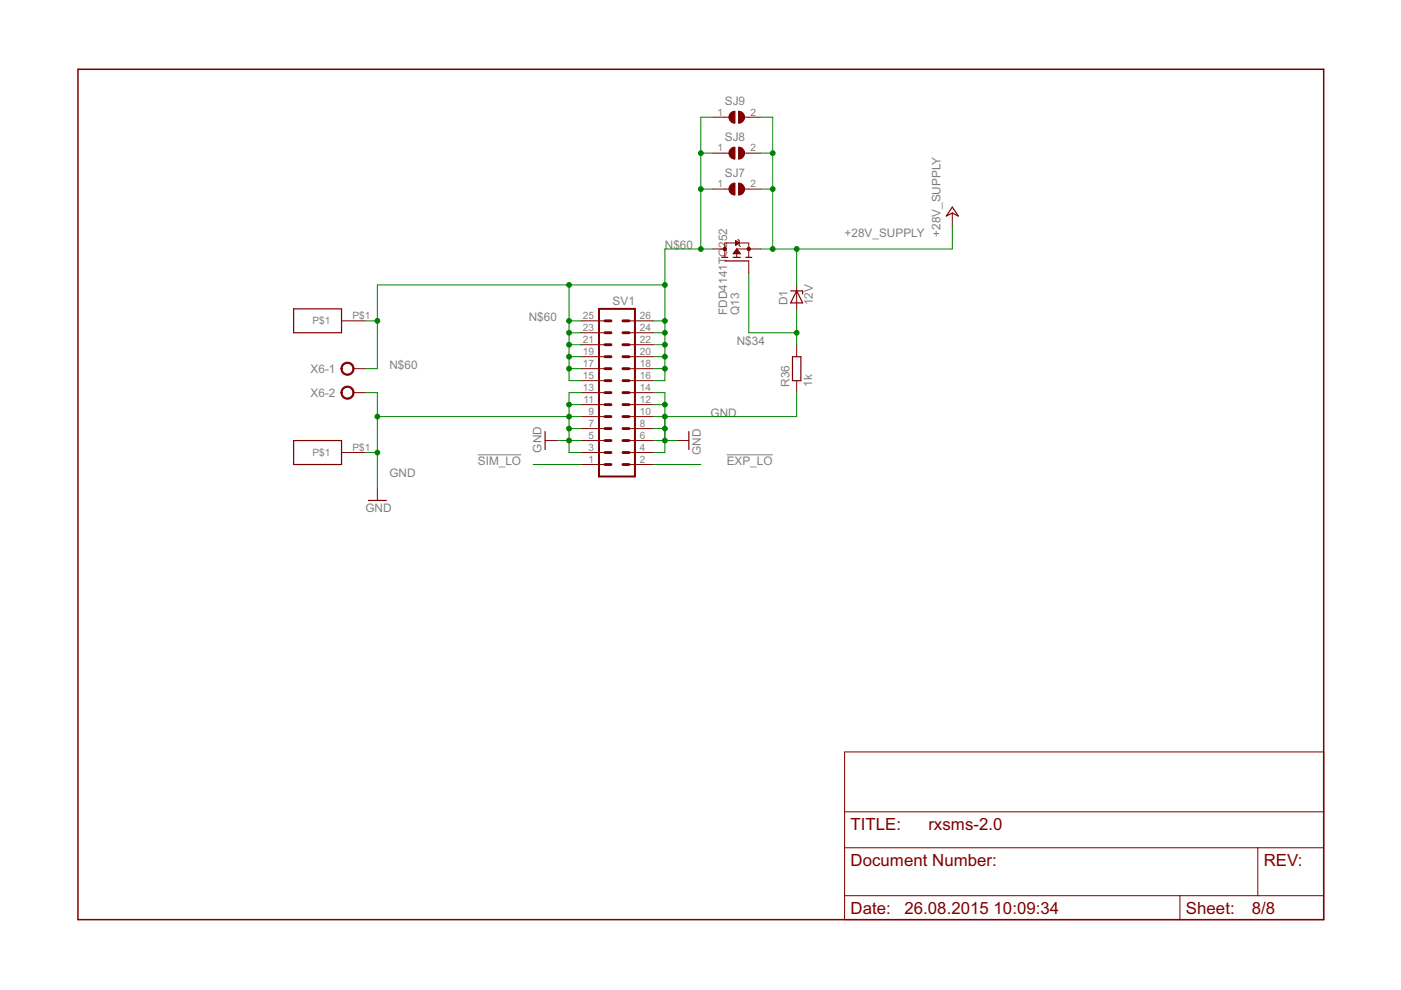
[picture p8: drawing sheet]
<svg xmlns="http://www.w3.org/2000/svg" width="297mm" height="210mm" viewBox="0 0 297 210" stroke-linecap="round" stroke-linejoin="round" font-family="sans-serif">
<path d="M101.3 96.4h9.2M154.1 96.4h9.7" fill="none" stroke="#808080" stroke-width=".21"/>
<path d="M127 65.5h7.6v35.5h-7.6z" fill="none" stroke="#800000" stroke-width=".42"/>
<g fill="none" stroke="#800000" stroke-width=".61">
<path d="M128.3 78.2h1.2M128.3 75.6h1.2M128.3 73.1h1.2M128.3 70.5h1.2M128.3 68h1.2M132.1 78.2h1.2M132.1 75.6h1.2M132.1 73.1h1.2M132.1 70.5h1.2M132.1 68h1.2M128.3 88.3h1.2M128.3 90.9h1.2"/>
<path d="M128.3 93.4h1.2M128.3 95.9h1.2M128.3 98.5h1.2M128.3 85.8h1.2M128.3 83.2h1.2M128.3 80.7h1.2M132.1 88.3h1.2M132.1 90.9h1.2M132.1 93.4h1.2M132.1 95.9h1.2M132.1 98.5h1.2M132.1 85.8h1.2"/>
<path d="M132.1 83.2h1.2M132.1 80.7h1.2"/>
</g>
<g fill="none" stroke="#800000" stroke-width=".21">
<path d="M151.1 32.5h3.5M151.1 24.8h3.5M157.9 32.5h3.4M157.9 24.8h3.4M151.1 52.8h2.6M151.1 40.1h3.5M153.7 54.6v-3.1h5v3.1M155.5 53.7h1.4M155.6 53.6h1.2M155.7 53.5h1.1M155.7 53.4h1M155.9 53.3h.7"/>
<path d="M155.9 53.1h.6M156 51l.7 .5-.7 .5zM156 51.9h.1M156 51.8h.3M156 51.7h.4M156 51.6h.6M156 51.5h.6M156 51.3h.4M156 51.2h.3M156 51.1h.1M156 53h.4M156.1 52.9h.2"/>
<path d="M156.2 52.8v1.8M156.2 52.8h5.1M156.2 52.8l.8 1h-1.6zM156.5 50.8l.2 .2v1l.3 .3M157.9 40.1h3.4M158.7 55.3v2.6M201.9 45.2v2.5M72.4 68h5.1M75 78.2h2.5M123.2 78.2h5.1M123.2 75.6h5.1M123.2 73.1h5.1"/>
<path d="M123.2 70.5h5.1M123.2 68h5.1M133.3 78.2h5.1M133.3 75.6h5.1M133.3 73.1h5.1M133.3 70.5h5.1M133.3 68h5.1M168.9 60.4v5.1M168.9 73.1v2.5M72.4 95.9h5.1M75 83.2h2.5M115.6 93.4h2.5"/>
<path d="M123.2 98.5h5.1M123.2 95.9h5.1M123.2 93.4h5.1M123.2 90.9h5.1M123.2 88.3h5.1M123.2 85.8h5.1M123.2 83.2h5.1M123.2 80.7h5.1M133.3 98.5h5.1M133.3 95.9h5.1M133.3 93.4h5.1M133.3 90.9h5.1"/>
<path d="M133.3 88.3h5.1M133.3 85.8h5.1M133.3 83.2h5.1M133.3 80.7h5.1M143.5 93.4h2.5M168.9 80.7v2.5M80 103.6v2.5M179.1 159.4h101.5v35.6h-101.5zM179.1 179.7h101.5M179.1 172.1h101.5M266.7 179.7v10.2M179.1 189.9h101.5"/>
<path d="M250.2 189.9v5.1"/>
</g>
<path d="M16.5 14.7h264.1v180.3h-264.1z" fill="none" stroke="#800000" stroke-width=".32"/>
<g fill="none" stroke="#800000" stroke-width=".25">
<path d="M153 54.6h1.3M153.7 55.3h5M155.4 54.6h1.6M158.1 54.6h1.3M201.9 43.9l1.3 1.9-1.3-.6-1.3 .6zM62.3 65.5h10.1v5h-10.1zM167.6 61.7h2.6v.6M168 75.6h1.8v5.1h-1.8zM168.9 61.7l1.3 2.5h-2.6zM62.3 93.4h10.1v5.1h-10.1zM115.6 91.5v3.8M146 91.5v3.8"/>
<path d="M78.1 106.1h3.8"/>
</g>
<g fill="#800000" stroke="#800000" stroke-width=".21">
<path d="M72.6 77.2a1.4 1.4 0 0 1 2.3 .2 1.4 1.4 0 0 1-.8 2.1 1.4 1.4 0 0 1-1.8-1.3h.2a1.14 1.14 0 0 1 1.7-1 1.14 1.14 0 0 1 .2 2 1.14 1.14 0 0 1-1.8-.7l-.1-.3h-.2z" fill-rule="evenodd"/>
<path d="M72.6 82.3a1.4 1.4 0 0 1 2.3 .2 1.4 1.4 0 0 1-.8 2.1 1.4 1.4 0 0 1-1.8-1.4h.2a1.14 1.14 0 0 1 1.7-.9 1.14 1.14 0 0 1 .2 1.9 1.14 1.14 0 0 1-1.8-.7l-.1-.3h-.2z" fill-rule="evenodd"/>
<path d="M156.6 38.8a1.27 1.27 0 0 1 1.3 1.3 1.27 1.27 0 0 1-1.3 1.3z" fill-rule="evenodd"/>
<path d="M154.9 39.2l.5-.3 .4-.1v2.6a1.26 1.26 0 0 1-1.1-.8 1.26 1.26 0 0 1 .2-1.4z" fill-rule="evenodd"/>
<path d="M156.6 31.2a1.27 1.27 0 0 1 1.3 1.3 1.27 1.27 0 0 1-1.3 1.2z" fill-rule="evenodd"/>
<path d="M154.9 31.6l.5-.3 .4-.1v2.5a1.26 1.26 0 0 1-1.1-.7 1.26 1.26 0 0 1 .2-1.4z" fill-rule="evenodd"/>
<path d="M156.6 23.6a1.27 1.27 0 0 1 1.3 1.2 1.27 1.27 0 0 1-1.3 1.3z" fill-rule="evenodd"/>
<path d="M154.9 24l.5-.3 .4-.1v2.5a1.26 1.26 0 0 1-1.1-.7 1.26 1.26 0 0 1 .2-1.4z" fill-rule="evenodd"/>
<circle cx="158.7" cy="52.8" r=".36"/>
<circle cx="153.7" cy="52.8" r=".36"/>
</g>
<g fill="none" stroke="#008000" stroke-width=".21">
<path d="M148.6 32.5h2.5M151.1 24.8h-2.5v28M161.3 32.5h2.5M161.3 24.8h2.5v28M148.6 40.1h2.5M151.1 52.8h-10.1v27.9h-2.6M158.7 57.9v12.6h10.2M161.3 40.1h2.5M168.9 52.8v7.6M201.9 47.7v5.1h-40.6M77.5 68h2.5M120.6 60.4v20.3h2.6"/>
<path d="M120.6 70.5h2.6M120.6 68h2.6M120.6 73.1h2.6M120.6 75.6h2.6M120.6 78.2h2.6M138.4 70.5h2.6M138.4 68h2.6M138.4 73.1h2.6M138.4 75.6h2.6M138.4 78.2h2.6M141 60.4h-61v17.8h-2.5M168.9 65.5v7.6"/>
<path d="M77.5 83.2h2.5v20.4M77.5 95.9h2.5M80 88.3h43.2M113 98.5h10.2M118.1 93.4h5.1M120.6 90.9h2.6M120.6 85.8h2.6M123.2 83.2h-2.6v12.7h2.6M138.4 98.5h10.2M138.4 93.4h5.1M138.4 83.2h2.6v12.7h-2.6M138.4 90.9h2.6"/>
<path d="M138.4 85.8h2.6M168.9 83.2v5.1h-30.5"/>
</g>
<g fill="#008000" stroke="#008000" stroke-width=".21">
<circle cx="120.6" cy="90.9" r=".51"/>
<circle cx="120.6" cy="88.3" r=".51"/>
<circle cx="120.6" cy="85.8" r=".51"/>
<circle cx="120.6" cy="93.4" r=".51"/>
<circle cx="80" cy="95.9" r=".51"/>
<circle cx="80" cy="88.3" r=".51"/>
<circle cx="141" cy="93.4" r=".51"/>
<circle cx="141" cy="90.9" r=".51"/>
<circle cx="141" cy="88.3" r=".51"/>
<circle cx="141" cy="85.8" r=".51"/>
<circle cx="168.9" cy="70.5" r=".51"/>
<circle cx="148.6" cy="40.1" r=".51"/>
<circle cx="148.6" cy="32.5" r=".51"/>
<circle cx="148.6" cy="52.8" r=".51"/>
<circle cx="141" cy="70.5" r=".51"/>
<circle cx="141" cy="73.1" r=".51"/>
<circle cx="141" cy="75.6" r=".51"/>
<circle cx="141" cy="78.2" r=".51"/>
<circle cx="141" cy="68" r=".51"/>
<circle cx="120.6" cy="78.2" r=".51"/>
<circle cx="120.6" cy="75.6" r=".51"/>
<circle cx="120.6" cy="68" r=".51"/>
<circle cx="120.6" cy="70.5" r=".51"/>
<circle cx="120.6" cy="73.1" r=".51"/>
<circle cx="80" cy="68" r=".51"/>
<circle cx="120.6" cy="60.4" r=".51"/>
<circle cx="141" cy="60.4" r=".51"/>
<circle cx="163.8" cy="52.8" r=".51"/>
<circle cx="163.8" cy="40.1" r=".51"/>
<circle cx="163.8" cy="32.5" r=".51"/>
<circle cx="168.9" cy="52.8" r=".51"/>
</g>
<g font-size="4" fill="#800000">
<text x="180.3" y="175.9">TITLE:</text>
<text x="196.8" y="175.9">rxsms-2.0</text>
<text x="180.3" y="183.6">Document Number:</text>
<text x="267.9" y="183.6">REV:</text>
<text x="180.3" y="193.7">Date:</text>
<text x="191.8" y="193.7">26.08.2015</text>
<text x="210.7" y="193.7">10:09:34</text>
<text x="251.4" y="193.7">Sheet:</text>
<text x="265.4" y="193.7">8/8</text>
</g>
<g font-size="2.8" fill="#808080">
<text x="153.7" y="22.3">SJ9</text>
<text x="153.7" y="29.9">SJ8</text>
<text x="153.7" y="37.5">SJ7</text>
<text x="141" y="52.8">N$60</text>
<text x="154.2" y="51.2" transform="rotate(-90 154.2 51.2)">52</text>
<text x="179.1" y="50.2">+28V_SUPPLY</text>
<text x="199.4" y="50.2" transform="rotate(-90 199.4 50.2)">+28V_SUPPLY</text>
<text x="154.2" y="54.5" transform="rotate(-90 154.2 54.5)">O2</text>
<text x="129.9" y="64.7">SV1</text>
<text x="167" y="64.7" transform="rotate(-90 167 64.7)">D1</text>
<text x="172.3" y="64.7" transform="rotate(-90 172.3 64.7)">12V</text>
<text x="112.1" y="68">N$60</text>
<text x="154.2" y="66.7" transform="rotate(-90 154.2 66.7)">FDD4141T</text>
<text x="156.7" y="66.7" transform="rotate(-90 156.7 66.7)">Q13</text>
<text x="156.2" y="73.1">N$34</text>
<text x="65.8" y="79.1">X6-1</text>
<text x="82.6" y="78.2">N$60</text>
<text x="167.4" y="82" transform="rotate(-90 167.4 82)">R36</text>
<text x="172.2" y="82" transform="rotate(-90 172.2 82)">1k</text>
<text x="65.8" y="84.1">X6-2</text>
<text x="150.7" y="88.3">GND</text>
<text x="114.8" y="96" transform="rotate(-90 114.8 96)">GND</text>
<text x="82.6" y="101">GND</text>
<text x="101.3" y="98.5">SIM_LO</text>
<text x="148.6" y="96.4" transform="rotate(-90 148.6 96.4)">GND</text>
<text x="154.1" y="98.5">EXP_LO</text>
<text x="77.5" y="108.6">GND</text>
</g>
<g font-size="2.4" fill="#808080">
<text x="152.1" y="24.5">1</text>
<text x="159.1" y="24.5">2</text>
<text x="152.1" y="32.1">1</text>
<text x="159.1" y="32.1">2</text>
<text x="152.1" y="39.7">1</text>
<text x="159.1" y="39.7">2</text>
<text x="66.3" y="68.8">P$1</text>
<text x="74.7" y="67.7">P$1</text>
<text x="123.6" y="70.2">23</text>
<text x="123.6" y="67.7">25</text>
<text x="135.7" y="70.2">24</text>
<text x="135.7" y="67.7">26</text>
<text x="123.6" y="77.8">17</text>
<text x="123.6" y="75.3">19</text>
<text x="123.6" y="72.7">21</text>
<text x="135.7" y="77.8">18</text>
<text x="135.7" y="75.3">20</text>
<text x="135.7" y="72.7">22</text>
<text x="123.6" y="82.9">13</text>
<text x="123.6" y="80.4">15</text>
<text x="135.7" y="82.9">14</text>
<text x="135.7" y="80.4">16</text>
<text x="123.7" y="85.4">11</text>
<text x="124.8" y="88">9</text>
<text x="135.7" y="88">10</text>
<text x="135.7" y="85.4">12</text>
<text x="74.7" y="95.6">P$1</text>
<text x="124.8" y="95.6">3</text>
<text x="124.8" y="93.1">5</text>
<text x="124.8" y="90.5">7</text>
<text x="135.7" y="95.6">4</text>
<text x="135.7" y="93.1">6</text>
<text x="135.7" y="90.5">8</text>
<text x="66.3" y="96.7">P$1</text>
<text x="124.8" y="98.1">1</text>
<text x="135.7" y="98.1">2</text>
</g>
</svg>
